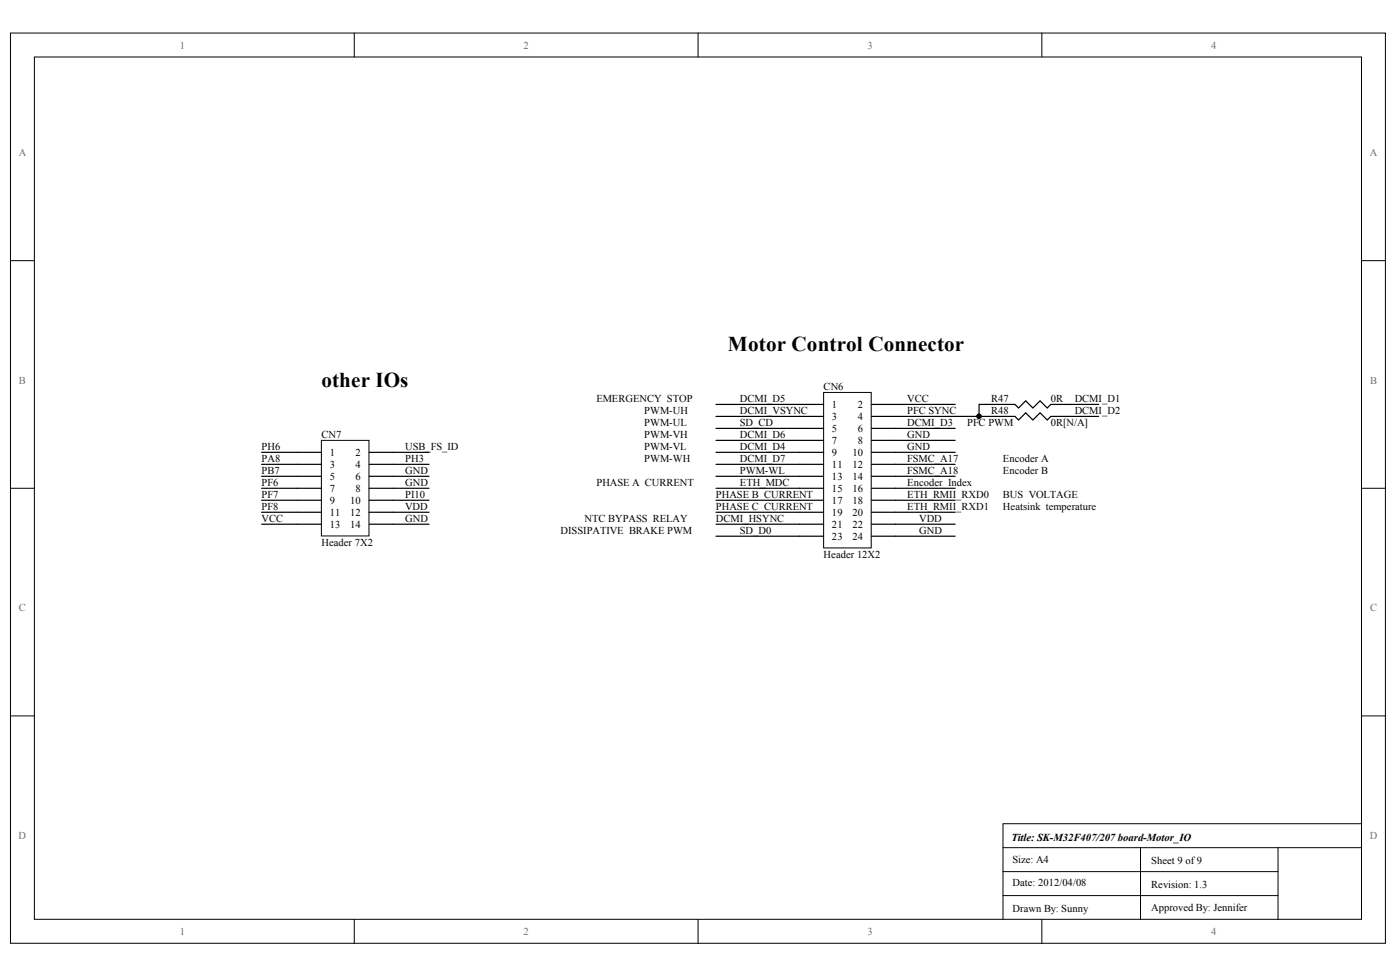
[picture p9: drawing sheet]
<svg xmlns="http://www.w3.org/2000/svg" width="288mm" height="201mm" viewBox="0 0 288 201" stroke-linecap="round" stroke-linejoin="round" font-family="sans-serif">
<g fill="#fff" stroke="#000" stroke-width=".21">
<path d="M2.2 6.8h282.7v187.1h-282.7z"/>
<path d="M7.1 11.7h272.8v177.3h-272.8z"/>
</g>
<path d="M72.8 6.8v4.9M143.5 6.8v4.9M214.2 6.8v4.9M2.2 53.6h4.9M280 53.6h4.9M2.2 100.4h4.9M280 100.4h4.9M2.2 147.2h4.9M280 147.2h4.9M72.8 189.1v4.9M143.5 189.1v4.9M214.2 189.1v4.9" fill="none" stroke="#000" stroke-width=".21"/>
<path d="M169.4 80.7h9.7v32h-9.7z" fill="#fff" stroke="#000" stroke-width=".21"/>
<g fill="none" stroke="#000" stroke-width=".25">
<path d="M147.2 83.2h22.2M147.2 85.6h22.2M147.2 88.1h22.2M147.2 90.5h22.2M147.2 93h22.2M147.2 95.5h22.2M147.2 97.9h22.2M179.2 83.2h17.2M179.2 88.1h17.2M179.2 90.5h17.2M179.2 93h17.2M179.2 95.5h17.2"/>
<path d="M179.2 97.9h17.2M201.3 85.6h7.4l.7 .8 1.5-1.5 1.5 1.5 1.5-1.5 1.4 1.5 .8-.8h9.8M225.9 83.2h-9.8l-.8 .7-1.4-1.5-1.5 1.5-1.5-1.5-1.5 1.5-.7-.7h-7.4v2.4h-22.1M147.2 100.4h22.2M147.2 102.9h22.2M147.2 105.3h22.2M147.2 107.8h22.2M147.2 110.2h22.2M179.2 100.4h17.2M179.2 102.9h17.2M179.2 105.3h17.2M179.2 107.8h17.2"/>
<path d="M179.2 110.2h17.2"/>
</g>
<path d="M66.1 90.5h9.8v19.7h-9.8z" fill="#fff" stroke="#000" stroke-width=".21"/>
<g fill="none" stroke="#000" stroke-width=".25">
<path d="M53.8 93h12.3M53.8 95.5h12.3M53.8 97.9h12.3M75.9 93h12.3M75.9 95.5h12.3M75.9 97.9h12.3M53.8 100.4h12.3M53.8 102.9h12.3M53.8 105.3h12.3M53.8 107.8h12.3M75.9 100.4h12.3M75.9 102.9h12.3"/>
<path d="M75.9 105.3h12.3M75.9 107.8h12.3"/>
</g>
<path d="M206.2 174.3h73.8M206.2 179.2h56.6M234.5 174.3v14.8M262.8 174.3v14.8M280 169.4h-73.8v19.7M206.2 184.1h56.6" fill="none" stroke="#000" stroke-width=".21"/>
<circle cx="201.3" cy="85.6" r=".47" fill="#000" stroke="#000" stroke-width=".21"/>
<g font-size="4.3">
<text x="149.7" y="72.2">Motor Control Connector</text>
<text x="66.1" y="79.6">other IOs</text>
</g>
<g font-size="2.2" fill="#716f64">
<text x="37" y="10">1</text>
<text x="107.7" y="10">2</text>
<text x="178.4" y="10">3</text>
<text x="249" y="10">4</text>
<text x="3.8" y="32.1">A</text>
<text x="281.7" y="32.1">A</text>
<text x="3.9" y="78.9">B</text>
<text x="281.7" y="78.9">B</text>
<text x="3.9" y="125.7">C</text>
<text x="281.7" y="125.7">C</text>
<text x="3.8" y="172.5">D</text>
<text x="281.7" y="172.5">D</text>
<text x="37" y="192.3">1</text>
<text x="107.7" y="192.3">2</text>
<text x="178.4" y="192.3">3</text>
<text x="249" y="192.3">4</text>
</g>
<g font-size="2.2">
<text x="122.6" y="82.7">EMERGENCY STOP</text>
<text x="152.1" y="82.7">DCMI_D5</text>
<text x="169.4" y="80.2">CN6</text>
<text x="171.1" y="83.9">1</text>
<text x="176.4" y="83.9">2</text>
<text x="186.6" y="82.7">VCC</text>
<text x="203.8" y="82.7">R47</text>
<text x="216.1" y="82.7">0R</text>
<text x="221" y="82.7">DCMI_D1</text>
<text x="132.5" y="85.1">PWM-UH</text>
<text x="132.5" y="87.6">PWM-UL</text>
<text x="152.1" y="85.1">DCMI_VSYNC</text>
<text x="152.1" y="87.6">SD_CD</text>
<text x="171.1" y="86.4">3</text>
<text x="171.1" y="88.8">5</text>
<text x="176.4" y="86.4">4</text>
<text x="176.4" y="88.8">6</text>
<text x="186.6" y="85.1">PFC SYNC</text>
<text x="186.6" y="87.6">DCMI_D3</text>
<text x="198.9" y="87.6">PFC PWM</text>
<text x="203.8" y="85.1">R48</text>
<text x="216.1" y="87.6">0R[N/A]</text>
<text x="221" y="85.1">DCMI_D2</text>
<text x="53.8" y="92.5">PH6</text>
<text x="53.8" y="95">PA8</text>
<text x="66.1" y="90.1">CN7</text>
<text x="67.8" y="93.8">1</text>
<text x="73.1" y="93.8">2</text>
<text x="83.3" y="95">PH3</text>
<text x="83.3" y="92.5">USB_FS_ID</text>
<text x="132.5" y="90.1">PWM-VH</text>
<text x="132.5" y="92.5">PWM-VL</text>
<text x="132.5" y="95">PWM-WH</text>
<text x="152.1" y="90.1">DCMI_D6</text>
<text x="152.1" y="92.5">DCMI_D4</text>
<text x="152.1" y="95">DCMI_D7</text>
<text x="171.1" y="91.3">7</text>
<text x="171.1" y="93.8">9</text>
<text x="175.3" y="93.8">10</text>
<text x="176.4" y="91.3">8</text>
<text x="186.6" y="90.1">GND</text>
<text x="186.6" y="92.5">GND</text>
<text x="186.6" y="95">FSMC_A17</text>
<text x="206.2" y="95">Encoder A</text>
<text x="53.8" y="97.4">PB7</text>
<text x="53.8" y="99.9">PF6</text>
<text x="67.8" y="96.2">3</text>
<text x="67.8" y="98.7">5</text>
<text x="67.8" y="101.1">7</text>
<text x="73.1" y="96.2">4</text>
<text x="73.1" y="98.7">6</text>
<text x="73.1" y="101.1">8</text>
<text x="83.3" y="99.9">GND</text>
<text x="83.3" y="97.4">GND</text>
<text x="122.6" y="99.9">PHASE A CURRENT</text>
<text x="152.1" y="97.4">PWM-WL</text>
<text x="152.1" y="99.9">ETH_MDC</text>
<text x="171.1" y="96.2">11</text>
<text x="171.1" y="98.7">13</text>
<text x="171.1" y="101.1">15</text>
<text x="175.3" y="96.2">12</text>
<text x="175.3" y="98.7">14</text>
<text x="175.3" y="101.1">16</text>
<text x="186.6" y="99.9">Encoder Index</text>
<text x="186.6" y="97.4">FSMC_A18</text>
<text x="206.2" y="97.4">Encoder B</text>
<text x="53.8" y="102.4">PF7</text>
<text x="53.8" y="104.8">PF8</text>
<text x="53.8" y="107.3">VCC</text>
<text x="67.8" y="103.6">9</text>
<text x="67.8" y="106.1">11</text>
<text x="72" y="103.6">10</text>
<text x="72" y="106.1">12</text>
<text x="83.3" y="102.4">PI10</text>
<text x="83.3" y="104.8">VDD</text>
<text x="83.3" y="107.3">GND</text>
<text x="120.2" y="107.3">NTC BYPASS RELAY</text>
<text x="147.2" y="102.4">PHASE B CURRENT</text>
<text x="147.2" y="104.8">PHASE C CURRENT</text>
<text x="147.2" y="107.3">DCMI_HSYNC</text>
<text x="171.1" y="103.6">17</text>
<text x="171.1" y="106.1">19</text>
<text x="175.3" y="103.6">18</text>
<text x="175.3" y="106.1">20</text>
<text x="186.6" y="102.4">ETH_RMII_RXD0</text>
<text x="186.6" y="104.8">ETH_RMII_RXD1</text>
<text x="189" y="107.3">VDD</text>
<text x="206.2" y="102.4">BUS VOLTAGE</text>
<text x="206.2" y="104.8">Heatsink temperature</text>
<text x="66.1" y="112.2">Header 7X2</text>
<text x="67.8" y="108.5">13</text>
<text x="72" y="108.5">14</text>
<text x="115.3" y="109.8">DISSIPATIVE BRAKE PWM</text>
<text x="152.1" y="109.8">SD_D0</text>
<text x="171.1" y="108.5">21</text>
<text x="171.1" y="111">23</text>
<text x="175.3" y="108.5">22</text>
<text x="175.3" y="111">24</text>
<text x="189" y="109.8">GND</text>
<text x="169.4" y="114.7">Header 12X2</text>
<text x="208" y="172.8">Title: SK-M32F407/207 board-Motor_IO</text>
<text x="208.2" y="177.5">Size: A4</text>
<text x="236.7" y="177.7">Sheet 9 of9</text>
<text x="208.2" y="182.2">Date: 2012/04/08</text>
<text x="236.7" y="182.7">Revision: 1.3</text>
<text x="208.2" y="187.6">Drawn By: Sunny</text>
<text x="236.7" y="187.4">Approved By: Jennifer</text>
</g>
</svg>
